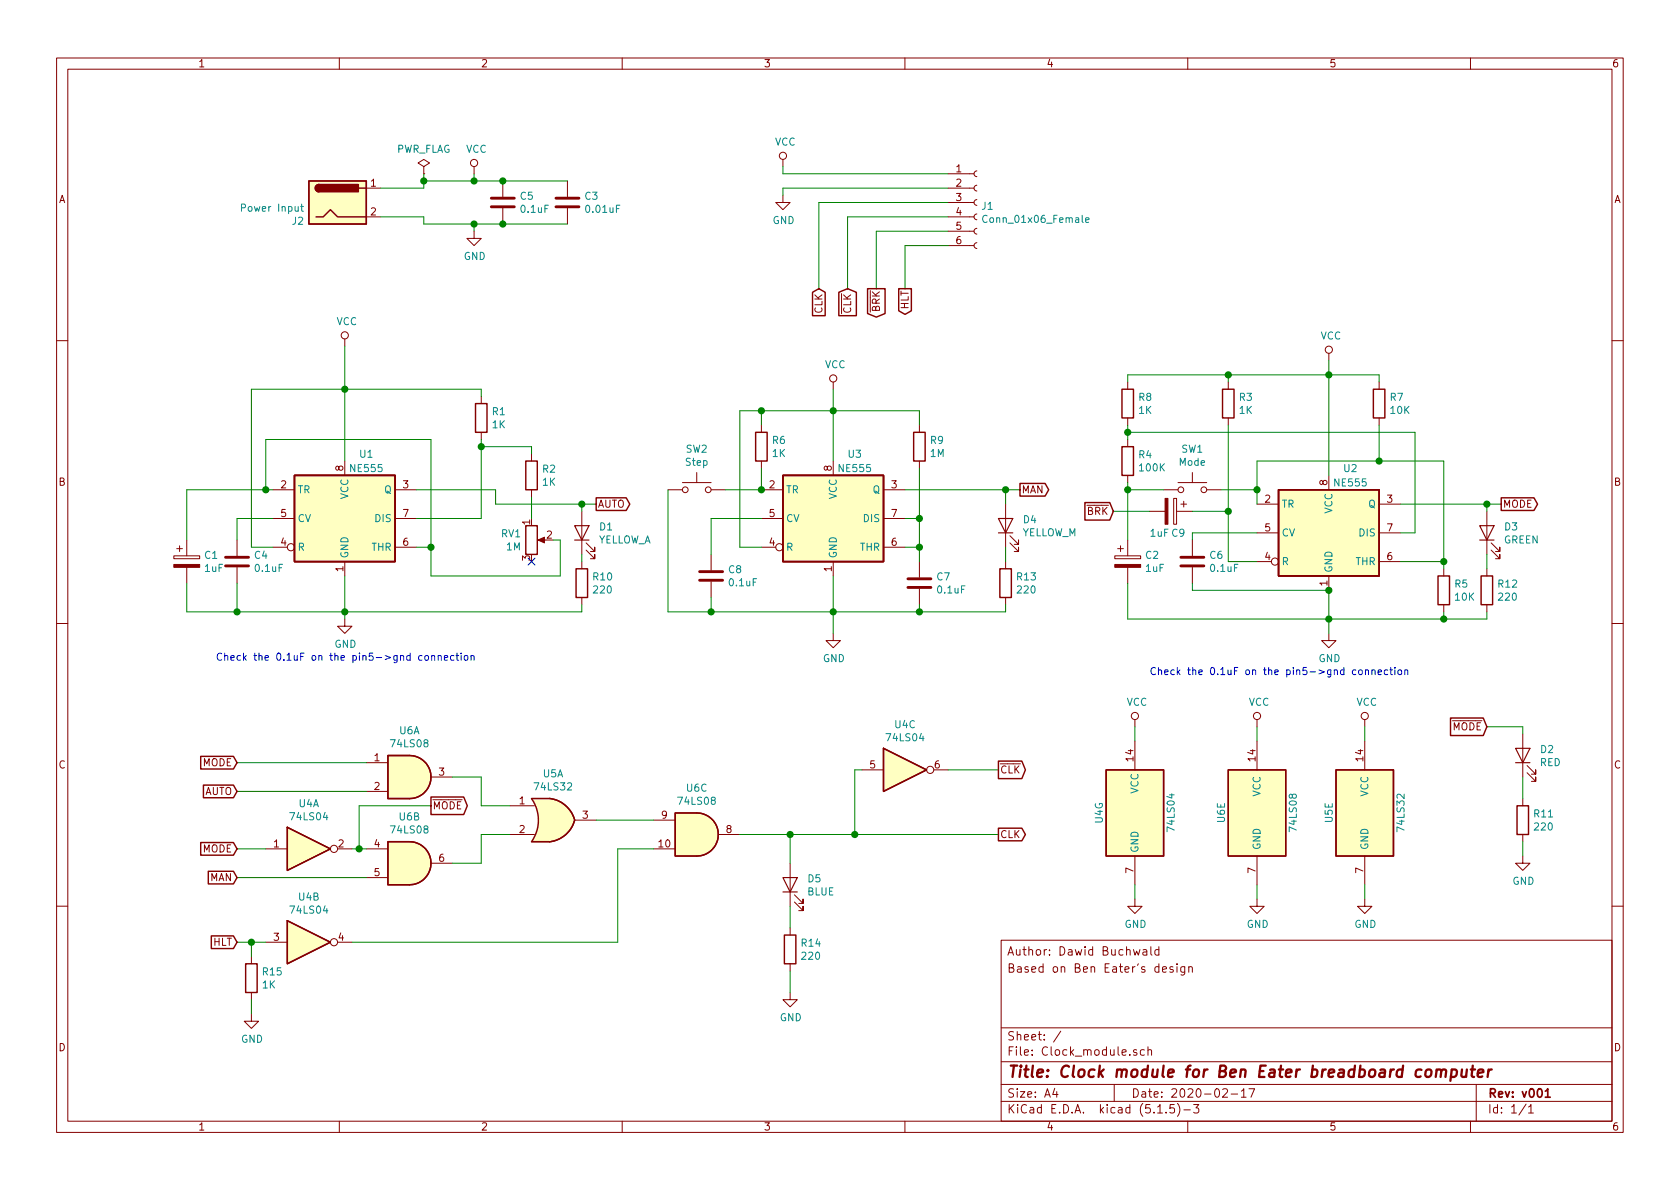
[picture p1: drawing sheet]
EESchema Schematic File Version 4
EELAYER 30 0
EELAYER END
$Descr A4 11693 8268
encoding utf-8
Sheet 1 1
Title "Clock module for Ben Eater breadboard computer"
Date "2020-02-17"
Rev "v001"
Comp ""
Comment1 ""
Comment2 ""
Comment3 "Based on Ben Eater's design"
Comment4 "Author: Dawid Buchwald"
$EndDescr
$Comp
L Timer:NE555 U2
U 1 1
P 9250 3700
F 0 "U2" H 9400 4150 50  0000 C CNN
F 1 "NE555" H 9400 4050 50  0000 C CNN
F 2 "Package_DIP:DIP-8_W7.62mm_Socket" H 9250 3700 50  0001 C CNN
F 3 "http://www.ti.com/lit/ds/symlink/ne555.pdf" H 9250 3700 50  0001 C CNN
F 4 "NE555" H 9250 3700 50  0001 C CNN "Value"
	1    9250 3700
	1    0    0    -1  
$EndComp
$Comp
L power:GND #PWR015
U 1 1
P 9250 4400
F 0 "#PWR015" H 9250 4150 50  0001 C CNN
F 1 "GND" H 9255 4227 50  0000 C CNN
F 2 "" H 9250 4400 50  0001 C CNN
F 3 "" H 9250 4400 50  0001 C CNN
	1    9250 4400
	1    0    0    -1  
$EndComp
$Comp
L Device:R R5
U 1 1
P 10050 4100
F 0 "R5" H 10120 4146 50  0000 L CNN
F 1 "10K" H 10120 4055 50  0000 L CNN
F 2 "Resistor_THT:R_Axial_DIN0207_L6.3mm_D2.5mm_P7.62mm_Horizontal" V 9980 4100 50  0001 C CNN
F 3 "~" H 10050 4100 50  0001 C CNN
F 4 "10K" H 10050 4100 50  0001 C CNN "Value"
	1    10050 4100
	1    0    0    -1  
$EndComp
$Comp
L Device:R R12
U 1 1
P 10350 4100
F 0 "R12" H 10420 4146 50  0000 L CNN
F 1 "220" H 10420 4055 50  0000 L CNN
F 2 "Resistor_THT:R_Axial_DIN0207_L6.3mm_D2.5mm_P7.62mm_Horizontal" V 10280 4100 50  0001 C CNN
F 3 "~" H 10350 4100 50  0001 C CNN
F 4 "220" H 10350 4100 50  0001 C CNN "Value"
	1    10350 4100
	1    0    0    -1  
$EndComp
$Comp
L Device:R R7
U 1 1
P 9600 2800
F 0 "R7" H 9670 2846 50  0000 L CNN
F 1 "10K" H 9670 2755 50  0000 L CNN
F 2 "Resistor_THT:R_Axial_DIN0207_L6.3mm_D2.5mm_P7.62mm_Horizontal" V 9530 2800 50  0001 C CNN
F 3 "~" H 9600 2800 50  0001 C CNN
F 4 "10K" H 9600 2800 50  0001 C CNN "Value"
	1    9600 2800
	1    0    0    -1  
$EndComp
Wire Wire Line
	9750 3500 10350 3500
Wire Wire Line
	10350 3500 10350 3550
$Comp
L Device:LED D3
U 1 1
P 10350 3700
F 0 "D3" V 10389 3583 50  0000 R CNN
F 1 "GREEN" V 10298 3583 50  0000 R CNN
F 2 "LED_THT:LED_D5.0mm" H 10350 3700 50  0001 C CNN
F 3 "~" H 10350 3700 50  0001 C CNN
F 4 "RED" H 10350 3700 50  0001 C CNN "Value"
	1    10350 3700
	0    -1   -1   0   
$EndComp
Wire Wire Line
	10350 3850 10350 3950
$Comp
L Device:C C6
U 1 1
P 8300 3900
F 0 "C6" H 8415 3946 50  0000 L CNN
F 1 "0.1uF" H 8415 3855 50  0000 L CNN
F 2 "Capacitor_THT:C_Disc_D3.0mm_W2.0mm_P2.50mm" H 8338 3750 50  0001 C CNN
F 3 "~" H 8300 3900 50  0001 C CNN
F 4 "0.1uF" H 8300 3900 50  0001 C CNN "Value"
	1    8300 3900
	1    0    0    -1  
$EndComp
Wire Wire Line
	9250 4100 9250 4300
$Comp
L Device:CP C2
U 1 1
P 7850 3900
F 0 "C2" H 7968 3946 50  0000 L CNN
F 1 "1uF" H 7968 3855 50  0000 L CNN
F 2 "Capacitor_THT:CP_Radial_D5.0mm_P2.50mm" H 7888 3750 50  0001 C CNN
F 3 "~" H 7850 3900 50  0001 C CNN
F 4 "1uF" H 7850 3900 50  0001 C CNN "Value"
	1    7850 3900
	1    0    0    -1  
$EndComp
Wire Wire Line
	7850 4300 7850 4050
$Comp
L Device:R R4
U 1 1
P 7850 3200
F 0 "R4" H 7920 3246 50  0000 L CNN
F 1 "100K" H 7920 3155 50  0000 L CNN
F 2 "Resistor_THT:R_Axial_DIN0207_L6.3mm_D2.5mm_P7.62mm_Horizontal" V 7780 3200 50  0001 C CNN
F 3 "~" H 7850 3200 50  0001 C CNN
F 4 "100K" H 7850 3200 50  0001 C CNN "Value"
	1    7850 3200
	1    0    0    -1  
$EndComp
$Comp
L Device:R R8
U 1 1
P 7850 2800
F 0 "R8" H 7920 2846 50  0000 L CNN
F 1 "1K" H 7920 2755 50  0000 L CNN
F 2 "Resistor_THT:R_Axial_DIN0207_L6.3mm_D2.5mm_P7.62mm_Horizontal" V 7780 2800 50  0001 C CNN
F 3 "~" H 7850 2800 50  0001 C CNN
F 4 "1K" H 7850 2800 50  0001 C CNN "Value"
	1    7850 2800
	1    0    0    -1  
$EndComp
Wire Wire Line
	10050 3900 10050 3200
$Comp
L Device:R R3
U 1 1
P 8550 2800
F 0 "R3" H 8620 2846 50  0000 L CNN
F 1 "1K" H 8620 2755 50  0000 L CNN
F 2 "Resistor_THT:R_Axial_DIN0207_L6.3mm_D2.5mm_P7.62mm_Horizontal" V 8480 2800 50  0001 C CNN
F 3 "~" H 8550 2800 50  0001 C CNN
F 4 "1K" H 8550 2800 50  0001 C CNN "Value"
	1    8550 2800
	1    0    0    -1  
$EndComp
$Comp
L Switch:SW_Push SW1
U 1 1
P 8300 3400
F 0 "SW1" H 8300 3685 50  0000 C CNN
F 1 "Mode" H 8300 3594 50  0000 C CNN
F 2 "Button_Switch_THT:SW_PUSH_6mm" H 8300 3600 50  0001 C CNN
F 3 "~" H 8300 3600 50  0001 C CNN
	1    8300 3400
	1    0    0    -1  
$EndComp
$Comp
L power:VCC #PWR014
U 1 1
P 9250 2500
F 0 "#PWR014" H 9250 2350 50  0001 C CNN
F 1 "VCC" H 9265 2673 50  0000 C CNN
F 2 "" H 9250 2500 50  0001 C CNN
F 3 "" H 9250 2500 50  0001 C CNN
	1    9250 2500
	1    0    0    -1  
$EndComp
Wire Wire Line
	9250 3300 9250 2600
Connection ~ 9250 2600
Wire Wire Line
	9250 2600 9250 2500
Wire Wire Line
	8750 3900 8550 3900
Wire Wire Line
	8550 3900 8550 3550
Wire Wire Line
	8750 3700 8300 3700
Wire Wire Line
	8300 3700 8300 3750
Wire Wire Line
	8300 4100 9250 4100
Connection ~ 9250 4100
Wire Wire Line
	10050 3200 9600 3200
Wire Wire Line
	8750 3200 8750 3400
Wire Wire Line
	9750 3900 10050 3900
Wire Wire Line
	9600 2950 9600 3200
Connection ~ 9600 3200
Wire Wire Line
	9600 3200 8750 3200
Wire Wire Line
	7850 2950 7850 3000
Wire Wire Line
	7850 4300 9250 4300
Connection ~ 9250 4300
Wire Wire Line
	9250 4300 9250 4400
Wire Wire Line
	8100 3400 7850 3400
Wire Wire Line
	8500 3400 8750 3400
Wire Wire Line
	8750 3400 8750 3500
Wire Wire Line
	7850 2600 7850 2650
Wire Wire Line
	10050 3950 10050 3900
Connection ~ 10050 3900
Wire Wire Line
	7850 2600 8550 2600
Wire Wire Line
	8550 2650 8550 2600
Connection ~ 8550 2600
Wire Wire Line
	8550 2600 9250 2600
Wire Wire Line
	9750 3700 9850 3700
Wire Wire Line
	9850 3700 9850 3000
Wire Wire Line
	9850 3000 7850 3000
Wire Wire Line
	10050 4250 10050 4300
Wire Wire Line
	10050 4300 9250 4300
Wire Wire Line
	10350 4250 10350 4300
Wire Wire Line
	10350 4300 10050 4300
Connection ~ 10050 4300
Wire Wire Line
	9600 2650 9600 2600
Wire Wire Line
	9600 2600 9250 2600
Connection ~ 8750 3400
Wire Wire Line
	7850 3350 7850 3400
Connection ~ 7850 3400
Wire Wire Line
	7850 3050 7850 3000
Connection ~ 7850 3000
Wire Wire Line
	7850 3400 7850 3750
Wire Wire Line
	8300 4100 8300 4050
$Comp
L power:VCC #PWR01
U 1 1
P 3300 1200
F 0 "#PWR01" H 3300 1050 50  0001 C CNN
F 1 "VCC" H 3317 1373 50  0000 C CNN
F 2 "" H 3300 1200 50  0001 C CNN
F 3 "" H 3300 1200 50  0001 C CNN
	1    3300 1200
	1    0    0    -1  
$EndComp
$Comp
L power:GND #PWR02
U 1 1
P 3300 1600
F 0 "#PWR02" H 3300 1350 50  0001 C CNN
F 1 "GND" H 3305 1427 50  0000 C CNN
F 2 "" H 3300 1600 50  0001 C CNN
F 3 "" H 3300 1600 50  0001 C CNN
	1    3300 1600
	1    0    0    -1  
$EndComp
$Comp
L Device:C C5
U 1 1
P 3500 1400
F 0 "C5" H 3615 1446 50  0000 L CNN
F 1 "0.1uF" H 3615 1355 50  0000 L CNN
F 2 "Capacitor_THT:C_Disc_D3.0mm_W2.0mm_P2.50mm" H 3538 1250 50  0001 C CNN
F 3 "~" H 3500 1400 50  0001 C CNN
	1    3500 1400
	1    0    0    -1  
$EndComp
$Comp
L Device:C C3
U 1 1
P 3950 1400
F 0 "C3" H 4065 1446 50  0000 L CNN
F 1 "0.01uF" H 4065 1355 50  0000 L CNN
F 2 "Capacitor_THT:C_Disc_D3.0mm_W2.0mm_P2.50mm" H 3988 1250 50  0001 C CNN
F 3 "~" H 3950 1400 50  0001 C CNN
	1    3950 1400
	1    0    0    -1  
$EndComp
Wire Wire Line
	3500 1550 3950 1550
Connection ~ 3500 1550
Wire Wire Line
	3500 1250 3950 1250
Connection ~ 3500 1250
Text GLabel 10450 3500 2    50   Output ~ 0
MODE
Wire Wire Line
	10350 3500 10450 3500
Connection ~ 10350 3500
$Comp
L Timer:NE555 U1
U 1 1
P 2400 3600
F 0 "U1" H 2550 4050 50  0000 C CNN
F 1 "NE555" H 2550 3950 50  0000 C CNN
F 2 "Package_DIP:DIP-8_W7.62mm_Socket" H 2400 3600 50  0001 C CNN
F 3 "http://www.ti.com/lit/ds/symlink/ne555.pdf" H 2400 3600 50  0001 C CNN
F 4 "NE555" H 2400 3600 50  0001 C CNN "Value"
	1    2400 3600
	1    0    0    -1  
$EndComp
$Comp
L power:VCC #PWR03
U 1 1
P 2400 2400
F 0 "#PWR03" H 2400 2250 50  0001 C CNN
F 1 "VCC" H 2415 2573 50  0000 C CNN
F 2 "" H 2400 2400 50  0001 C CNN
F 3 "" H 2400 2400 50  0001 C CNN
	1    2400 2400
	1    0    0    -1  
$EndComp
Wire Wire Line
	2400 3200 2400 2700
$Comp
L Device:CP C1
U 1 1
P 1300 3900
F 0 "C1" H 1418 3946 50  0000 L CNN
F 1 "1uF" H 1418 3855 50  0000 L CNN
F 2 "Capacitor_THT:CP_Radial_D5.0mm_P2.50mm" H 1338 3750 50  0001 C CNN
F 3 "~" H 1300 3900 50  0001 C CNN
	1    1300 3900
	1    0    0    -1  
$EndComp
Wire Wire Line
	1300 3750 1300 3400
Wire Wire Line
	1300 3400 1850 3400
$Comp
L Device:C C4
U 1 1
P 1650 3900
F 0 "C4" H 1765 3946 50  0000 L CNN
F 1 "0.1uF" H 1765 3855 50  0000 L CNN
F 2 "Capacitor_THT:C_Disc_D3.0mm_W2.0mm_P2.50mm" H 1688 3750 50  0001 C CNN
F 3 "~" H 1650 3900 50  0001 C CNN
F 4 "0.1uF" H 1650 3900 50  0001 C CNN "Value"
	1    1650 3900
	1    0    0    -1  
$EndComp
Wire Wire Line
	2400 4000 2400 4250
Wire Wire Line
	1300 4050 1300 4250
Wire Wire Line
	1300 4250 1650 4250
Connection ~ 2400 4250
Wire Wire Line
	1650 4050 1650 4250
Connection ~ 1650 4250
Wire Wire Line
	1650 4250 2400 4250
Wire Wire Line
	1650 3750 1650 3600
Wire Wire Line
	1650 3600 1900 3600
Text Notes 1500 4600 0    50   ~ 0
Check the 0.1uF on the pin5->gnd connection
Text Notes 8000 4700 0    50   ~ 0
Check the 0.1uF on the pin5->gnd connection
Wire Wire Line
	1900 3800 1750 3800
Wire Wire Line
	1750 3800 1750 2700
Wire Wire Line
	1750 2700 2400 2700
Connection ~ 2400 2700
$Comp
L Device:R R1
U 1 1
P 3350 2900
F 0 "R1" H 3420 2946 50  0000 L CNN
F 1 "1K" H 3420 2855 50  0000 L CNN
F 2 "Resistor_THT:R_Axial_DIN0207_L6.3mm_D2.5mm_P7.62mm_Horizontal" V 3280 2900 50  0001 C CNN
F 3 "~" H 3350 2900 50  0001 C CNN
F 4 "100K" H 3350 2900 50  0001 C CNN "Value"
	1    3350 2900
	1    0    0    -1  
$EndComp
$Comp
L Device:R R2
U 1 1
P 3700 3300
F 0 "R2" H 3770 3346 50  0000 L CNN
F 1 "1K" H 3770 3255 50  0000 L CNN
F 2 "Resistor_THT:R_Axial_DIN0207_L6.3mm_D2.5mm_P7.62mm_Horizontal" V 3630 3300 50  0001 C CNN
F 3 "~" H 3700 3300 50  0001 C CNN
F 4 "100K" H 3700 3300 50  0001 C CNN "Value"
	1    3700 3300
	1    0    0    -1  
$EndComp
Wire Wire Line
	2900 3600 3350 3600
Wire Wire Line
	3350 3600 3350 3100
Wire Wire Line
	3350 2750 3350 2700
Wire Wire Line
	3350 2700 2400 2700
$Comp
L Device:R_POT RV1
U 1 1
P 3700 3750
F 0 "RV1" H 3631 3796 50  0000 R CNN
F 1 "1M" H 3631 3705 50  0000 R CNN
F 2 "Potentiometer_THT:Potentiometer_Piher_PT-10-V10_Vertical" H 3700 3750 50  0001 C CNN
F 3 "~" H 3700 3750 50  0001 C CNN
	1    3700 3750
	1    0    0    -1  
$EndComp
Wire Wire Line
	3700 3450 3700 3600
Wire Wire Line
	3350 3100 3700 3100
Wire Wire Line
	3700 3100 3700 3150
Connection ~ 3350 3100
Wire Wire Line
	3350 3100 3350 3050
Wire Wire Line
	3850 3750 3900 3750
Wire Wire Line
	3900 3750 3900 4000
Wire Wire Line
	3900 4000 3000 4000
Wire Wire Line
	3000 4000 3000 3800
Wire Wire Line
	3000 3800 2900 3800
NoConn ~ 3700 3900
Wire Wire Line
	3000 3050 3000 3800
Connection ~ 3000 3800
Wire Wire Line
	1850 3400 1850 3050
Wire Wire Line
	1850 3050 3000 3050
Connection ~ 1850 3400
Wire Wire Line
	1850 3400 1900 3400
$Comp
L Device:LED D1
U 1 1
P 4050 3700
F 0 "D1" V 4089 3583 50  0000 R CNN
F 1 "YELLOW_A" V 3998 3583 50  0000 R CNN
F 2 "LED_THT:LED_D5.0mm" H 4050 3700 50  0001 C CNN
F 3 "~" H 4050 3700 50  0001 C CNN
F 4 "RED" H 4050 3700 50  0001 C CNN "Value"
	1    4050 3700
	0    -1   -1   0   
$EndComp
Wire Wire Line
	4050 3550 4050 3500
Wire Wire Line
	4050 3500 3450 3500
Wire Wire Line
	3450 3500 3450 3400
Wire Wire Line
	3450 3400 2900 3400
$Comp
L Device:R R10
U 1 1
P 4050 4050
F 0 "R10" H 4120 4096 50  0000 L CNN
F 1 "220" H 4120 4005 50  0000 L CNN
F 2 "Resistor_THT:R_Axial_DIN0207_L6.3mm_D2.5mm_P7.62mm_Horizontal" V 3980 4050 50  0001 C CNN
F 3 "~" H 4050 4050 50  0001 C CNN
F 4 "220" H 4050 4050 50  0001 C CNN "Value"
	1    4050 4050
	1    0    0    -1  
$EndComp
Wire Wire Line
	4050 3850 4050 3900
Wire Wire Line
	4050 4200 4050 4250
Wire Wire Line
	4050 4250 2400 4250
$Comp
L power:GND #PWR04
U 1 1
P 2400 4300
F 0 "#PWR04" H 2400 4050 50  0001 C CNN
F 1 "GND" H 2405 4127 50  0000 C CNN
F 2 "" H 2400 4300 50  0001 C CNN
F 3 "" H 2400 4300 50  0001 C CNN
	1    2400 4300
	1    0    0    -1  
$EndComp
Wire Wire Line
	2400 4300 2400 4250
Text GLabel 4150 3500 2    50   Output ~ 0
AUTO
Wire Wire Line
	4050 3500 4150 3500
Connection ~ 4050 3500
$Comp
L Timer:NE555 U3
U 1 1
P 5800 3600
F 0 "U3" H 5950 4050 50  0000 C CNN
F 1 "NE555" H 5950 3950 50  0000 C CNN
F 2 "Package_DIP:DIP-8_W7.62mm_Socket" H 5800 3600 50  0001 C CNN
F 3 "http://www.ti.com/lit/ds/symlink/ne555.pdf" H 5800 3600 50  0001 C CNN
F 4 "NE555" H 5800 3600 50  0001 C CNN "Value"
	1    5800 3600
	1    0    0    -1  
$EndComp
$Comp
L power:VCC #PWR08
U 1 1
P 5800 2700
F 0 "#PWR08" H 5800 2550 50  0001 C CNN
F 1 "VCC" H 5815 2873 50  0000 C CNN
F 2 "" H 5800 2700 50  0001 C CNN
F 3 "" H 5800 2700 50  0001 C CNN
	1    5800 2700
	1    0    0    -1  
$EndComp
$Comp
L power:GND #PWR09
U 1 1
P 5800 4400
F 0 "#PWR09" H 5800 4150 50  0001 C CNN
F 1 "GND" H 5805 4227 50  0000 C CNN
F 2 "" H 5800 4400 50  0001 C CNN
F 3 "" H 5800 4400 50  0001 C CNN
	1    5800 4400
	1    0    0    -1  
$EndComp
Wire Wire Line
	5800 4000 5800 4250
Wire Wire Line
	5800 3200 5800 2850
$Comp
L Switch:SW_Push SW2
U 1 1
P 4850 3400
F 0 "SW2" H 4850 3685 50  0000 C CNN
F 1 "Step" H 4850 3594 50  0000 C CNN
F 2 "Button_Switch_THT:SW_PUSH_6mm" H 4850 3600 50  0001 C CNN
F 3 "~" H 4850 3600 50  0001 C CNN
	1    4850 3400
	1    0    0    -1  
$EndComp
$Comp
L Device:R R6
U 1 1
P 5300 3100
F 0 "R6" H 5370 3146 50  0000 L CNN
F 1 "1K" H 5370 3055 50  0000 L CNN
F 2 "Resistor_THT:R_Axial_DIN0207_L6.3mm_D2.5mm_P7.62mm_Horizontal" V 5230 3100 50  0001 C CNN
F 3 "~" H 5300 3100 50  0001 C CNN
F 4 "100K" H 5300 3100 50  0001 C CNN "Value"
	1    5300 3100
	1    0    0    -1  
$EndComp
Wire Wire Line
	5300 3400 5300 3250
Wire Wire Line
	5300 2950 5300 2850
Wire Wire Line
	5300 2850 5800 2850
Connection ~ 5800 2850
Wire Wire Line
	5800 2850 5800 2700
Wire Wire Line
	5050 3400 5300 3400
Connection ~ 5300 3400
Wire Wire Line
	4650 3400 4650 4250
Wire Wire Line
	4650 4250 4950 4250
Connection ~ 5800 4250
Wire Wire Line
	5800 4250 5800 4400
Wire Wire Line
	5300 3800 5150 3800
Wire Wire Line
	5150 3800 5150 2850
Wire Wire Line
	5150 2850 5300 2850
Connection ~ 5300 2850
$Comp
L Device:C C8
U 1 1
P 4950 4000
F 0 "C8" H 5065 4046 50  0000 L CNN
F 1 "0.1uF" H 5065 3955 50  0000 L CNN
F 2 "Capacitor_THT:C_Disc_D3.0mm_W2.0mm_P2.50mm" H 4988 3850 50  0001 C CNN
F 3 "~" H 4950 4000 50  0001 C CNN
F 4 "0.1uF" H 4950 4000 50  0001 C CNN "Value"
	1    4950 4000
	1    0    0    -1  
$EndComp
Wire Wire Line
	4950 3850 4950 3600
Wire Wire Line
	4950 3600 5300 3600
Wire Wire Line
	4950 4150 4950 4250
Connection ~ 4950 4250
Wire Wire Line
	4950 4250 5800 4250
$Comp
L Device:LED D4
U 1 1
P 7000 3650
F 0 "D4" V 7039 3533 50  0000 R CNN
F 1 "YELLOW_M" V 6948 3533 50  0000 R CNN
F 2 "LED_THT:LED_D5.0mm" H 7000 3650 50  0001 C CNN
F 3 "~" H 7000 3650 50  0001 C CNN
F 4 "RED" H 7000 3650 50  0001 C CNN "Value"
	1    7000 3650
	0    -1   -1   0   
$EndComp
$Comp
L Device:R R13
U 1 1
P 7000 4050
F 0 "R13" H 7070 4096 50  0000 L CNN
F 1 "220" H 7070 4005 50  0000 L CNN
F 2 "Resistor_THT:R_Axial_DIN0207_L6.3mm_D2.5mm_P7.62mm_Horizontal" V 6930 4050 50  0001 C CNN
F 3 "~" H 7000 4050 50  0001 C CNN
F 4 "220" H 7000 4050 50  0001 C CNN "Value"
	1    7000 4050
	1    0    0    -1  
$EndComp
Wire Wire Line
	7000 4200 7000 4250
Wire Wire Line
	7000 4250 6400 4250
Wire Wire Line
	7000 3800 7000 3900
Wire Wire Line
	7000 3500 7000 3400
Wire Wire Line
	7000 3400 6300 3400
Text GLabel 7100 3400 2    50   Output ~ 0
MAN
Wire Wire Line
	7000 3400 7100 3400
Connection ~ 7000 3400
$Comp
L Device:C C7
U 1 1
P 6400 4050
F 0 "C7" H 6515 4096 50  0000 L CNN
F 1 "0.1uF" H 6515 4005 50  0000 L CNN
F 2 "Capacitor_THT:C_Disc_D3.0mm_W2.0mm_P2.50mm" H 6438 3900 50  0001 C CNN
F 3 "~" H 6400 4050 50  0001 C CNN
F 4 "0.1uF" H 6400 4050 50  0001 C CNN "Value"
	1    6400 4050
	1    0    0    -1  
$EndComp
Wire Wire Line
	6300 3800 6400 3800
Wire Wire Line
	6400 3800 6400 3900
Wire Wire Line
	6400 4200 6400 4250
Connection ~ 6400 4250
Wire Wire Line
	6400 4250 5800 4250
Wire Wire Line
	6400 3800 6400 3600
Wire Wire Line
	6400 3600 6300 3600
Connection ~ 6400 3800
$Comp
L Device:R R9
U 1 1
P 6400 3100
F 0 "R9" H 6470 3146 50  0000 L CNN
F 1 "1M" H 6470 3055 50  0000 L CNN
F 2 "Resistor_THT:R_Axial_DIN0207_L6.3mm_D2.5mm_P7.62mm_Horizontal" V 6330 3100 50  0001 C CNN
F 3 "~" H 6400 3100 50  0001 C CNN
F 4 "1K" H 6400 3100 50  0001 C CNN "Value"
	1    6400 3100
	1    0    0    -1  
$EndComp
Wire Wire Line
	6400 3600 6400 3250
Connection ~ 6400 3600
Wire Wire Line
	6400 2950 6400 2850
Wire Wire Line
	6400 2850 5800 2850
$Comp
L 74xx:74LS08 U6
U 1 1
P 2850 5400
F 0 "U6" H 2850 5725 50  0000 C CNN
F 1 "74LS08" H 2850 5634 50  0000 C CNN
F 2 "Package_DIP:DIP-14_W7.62mm_Socket" H 2850 5400 50  0001 C CNN
F 3 "http://www.ti.com/lit/gpn/sn74LS08" H 2850 5400 50  0001 C CNN
	1    2850 5400
	1    0    0    -1  
$EndComp
Text GLabel 1650 5300 0    50   Input ~ 0
MODE
Text GLabel 1650 5500 0    50   Input ~ 0
AUTO
Wire Wire Line
	1650 5300 2550 5300
Wire Wire Line
	1650 5500 2550 5500
$Comp
L 74xx:74LS08 U6
U 2 1
P 2850 6000
F 0 "U6" H 2850 6325 50  0000 C CNN
F 1 "74LS08" H 2850 6234 50  0000 C CNN
F 2 "Package_DIP:DIP-14_W7.62mm_Socket" H 2850 6000 50  0001 C CNN
F 3 "http://www.ti.com/lit/gpn/sn74LS08" H 2850 6000 50  0001 C CNN
	2    2850 6000
	1    0    0    -1  
$EndComp
Text GLabel 1650 6100 0    50   Input ~ 0
MAN
Wire Wire Line
	1650 6100 2550 6100
Text GLabel 1650 5900 0    50   Input ~ 0
MODE
$Comp
L 74xx:74LS08 U6
U 3 1
P 4850 5800
F 0 "U6" H 4850 6125 50  0000 C CNN
F 1 "74LS08" H 4850 6034 50  0000 C CNN
F 2 "Package_DIP:DIP-14_W7.62mm_Socket" H 4850 5800 50  0001 C CNN
F 3 "http://www.ti.com/lit/gpn/sn74LS08" H 4850 5800 50  0001 C CNN
	3    4850 5800
	1    0    0    -1  
$EndComp
$Comp
L 74xx:74LS04 U4
U 1 1
P 2150 5900
F 0 "U4" H 2150 6217 50  0000 C CNN
F 1 "74LS04" H 2150 6126 50  0000 C CNN
F 2 "Package_DIP:DIP-14_W7.62mm_Socket" H 2150 5900 50  0001 C CNN
F 3 "http://www.ti.com/lit/gpn/sn74LS04" H 2150 5900 50  0001 C CNN
	1    2150 5900
	1    0    0    -1  
$EndComp
Wire Wire Line
	2450 5900 2500 5900
Wire Wire Line
	1650 5900 1850 5900
$Comp
L 74xx:74LS04 U4
U 2 1
P 2150 6550
F 0 "U4" H 2150 6867 50  0000 C CNN
F 1 "74LS04" H 2150 6776 50  0000 C CNN
F 2 "Package_DIP:DIP-14_W7.62mm_Socket" H 2150 6550 50  0001 C CNN
F 3 "http://www.ti.com/lit/gpn/sn74LS04" H 2150 6550 50  0001 C CNN
	2    2150 6550
	1    0    0    -1  
$EndComp
Wire Wire Line
	2450 6550 4300 6550
Wire Wire Line
	4300 6550 4300 5900
Wire Wire Line
	4300 5900 4550 5900
Text GLabel 1650 6550 0    50   Input ~ 0
HLT
Wire Wire Line
	1650 6550 1750 6550
$Comp
L Device:R R11
U 1 1
P 10600 5700
F 0 "R11" H 10670 5746 50  0000 L CNN
F 1 "220" H 10670 5655 50  0000 L CNN
F 2 "Resistor_THT:R_Axial_DIN0207_L6.3mm_D2.5mm_P7.62mm_Horizontal" V 10530 5700 50  0001 C CNN
F 3 "~" H 10600 5700 50  0001 C CNN
F 4 "220" H 10600 5700 50  0001 C CNN "Value"
	1    10600 5700
	1    0    0    -1  
$EndComp
$Comp
L Device:LED D2
U 1 1
P 10600 5250
F 0 "D2" V 10639 5133 50  0000 R CNN
F 1 "RED" V 10548 5133 50  0000 R CNN
F 2 "LED_THT:LED_D5.0mm" H 10600 5250 50  0001 C CNN
F 3 "~" H 10600 5250 50  0001 C CNN
F 4 "RED" H 10600 5250 50  0001 C CNN "Value"
	1    10600 5250
	0    -1   -1   0   
$EndComp
$Comp
L power:GND #PWR018
U 1 1
P 10600 5950
F 0 "#PWR018" H 10600 5700 50  0001 C CNN
F 1 "GND" H 10605 5777 50  0000 C CNN
F 2 "" H 10600 5950 50  0001 C CNN
F 3 "" H 10600 5950 50  0001 C CNN
	1    10600 5950
	1    0    0    -1  
$EndComp
Wire Wire Line
	10600 5950 10600 5850
Wire Wire Line
	10600 5550 10600 5400
Text GLabel 10350 5050 0    50   Input ~ 0
~MODE
Wire Wire Line
	10350 5050 10600 5050
Wire Wire Line
	10600 5050 10600 5100
Text GLabel 3000 5600 2    50   Output ~ 0
~MODE
Wire Wire Line
	3000 5600 2500 5600
Wire Wire Line
	2500 5600 2500 5900
Connection ~ 2500 5900
Wire Wire Line
	2500 5900 2550 5900
$Comp
L 74xx:74LS04 U4
U 3 1
P 6300 5350
F 0 "U4" H 6300 5667 50  0000 C CNN
F 1 "74LS04" H 6300 5576 50  0000 C CNN
F 2 "Package_DIP:DIP-14_W7.62mm_Socket" H 6300 5350 50  0001 C CNN
F 3 "http://www.ti.com/lit/gpn/sn74LS04" H 6300 5350 50  0001 C CNN
	3    6300 5350
	1    0    0    -1  
$EndComp
Wire Wire Line
	5150 5800 5500 5800
Wire Wire Line
	5950 5800 5950 5350
Wire Wire Line
	5950 5350 6000 5350
$Comp
L Device:R R14
U 1 1
P 5500 6600
F 0 "R14" H 5570 6646 50  0000 L CNN
F 1 "220" H 5570 6555 50  0000 L CNN
F 2 "Resistor_THT:R_Axial_DIN0207_L6.3mm_D2.5mm_P7.62mm_Horizontal" V 5430 6600 50  0001 C CNN
F 3 "~" H 5500 6600 50  0001 C CNN
F 4 "220" H 5500 6600 50  0001 C CNN "Value"
	1    5500 6600
	1    0    0    -1  
$EndComp
$Comp
L Device:LED D5
U 1 1
P 5500 6150
F 0 "D5" V 5539 6033 50  0000 R CNN
F 1 "BLUE" V 5448 6033 50  0000 R CNN
F 2 "LED_THT:LED_D5.0mm" H 5500 6150 50  0001 C CNN
F 3 "~" H 5500 6150 50  0001 C CNN
F 4 "RED" H 5500 6150 50  0001 C CNN "Value"
	1    5500 6150
	0    -1   -1   0   
$EndComp
Wire Wire Line
	5500 6000 5500 5800
Connection ~ 5500 5800
Wire Wire Line
	5500 5800 5950 5800
Wire Wire Line
	5500 6300 5500 6450
$Comp
L power:GND #PWR07
U 1 1
P 5500 6900
F 0 "#PWR07" H 5500 6650 50  0001 C CNN
F 1 "GND" H 5505 6727 50  0000 C CNN
F 2 "" H 5500 6900 50  0001 C CNN
F 3 "" H 5500 6900 50  0001 C CNN
	1    5500 6900
	1    0    0    -1  
$EndComp
Wire Wire Line
	5500 6900 5500 6750
$Comp
L 74xx:74LS32 U5
U 1 1
P 3850 5700
F 0 "U5" H 3850 6025 50  0000 C CNN
F 1 "74LS32" H 3850 5934 50  0000 C CNN
F 2 "Package_DIP:DIP-14_W7.62mm_Socket" H 3850 5700 50  0001 C CNN
F 3 "http://www.ti.com/lit/gpn/sn74LS32" H 3850 5700 50  0001 C CNN
	1    3850 5700
	1    0    0    -1  
$EndComp
Wire Wire Line
	3150 5400 3350 5400
Wire Wire Line
	3350 5400 3350 5600
Wire Wire Line
	3350 5600 3550 5600
Wire Wire Line
	3150 6000 3350 6000
Wire Wire Line
	3350 6000 3350 5800
Wire Wire Line
	3350 5800 3550 5800
Wire Wire Line
	4150 5700 4550 5700
Text GLabel 6950 5350 2    50   Output ~ 0
~CLK
Text GLabel 6950 5800 2    50   Output ~ 0
CLK
Wire Wire Line
	5950 5800 6950 5800
Connection ~ 5950 5800
Wire Wire Line
	6600 5350 6950 5350
$Comp
L Connector:Conn_01x06_Female J1
U 1 1
P 6800 1400
F 0 "J1" H 6828 1376 50  0000 L CNN
F 1 "Conn_01x06_Female" H 6828 1285 50  0000 L CNN
F 2 "Connector_PinSocket_2.54mm:PinSocket_1x06_P2.54mm_Vertical" H 6800 1400 50  0001 C CNN
F 3 "~" H 6800 1400 50  0001 C CNN
	1    6800 1400
	1    0    0    -1  
$EndComp
$Comp
L power:VCC #PWR05
U 1 1
P 5450 1150
F 0 "#PWR05" H 5450 1000 50  0001 C CNN
F 1 "VCC" H 5467 1323 50  0000 C CNN
F 2 "" H 5450 1150 50  0001 C CNN
F 3 "" H 5450 1150 50  0001 C CNN
	1    5450 1150
	1    0    0    -1  
$EndComp
$Comp
L power:GND #PWR06
U 1 1
P 5450 1350
F 0 "#PWR06" H 5450 1100 50  0001 C CNN
F 1 "GND" H 5455 1177 50  0000 C CNN
F 2 "" H 5450 1350 50  0001 C CNN
F 3 "" H 5450 1350 50  0001 C CNN
	1    5450 1350
	1    0    0    -1  
$EndComp
Wire Wire Line
	5450 1350 5450 1300
Wire Wire Line
	5450 1150 5450 1200
Wire Wire Line
	5450 1300 6600 1300
Wire Wire Line
	5450 1200 6600 1200
Text GLabel 5700 2000 3    50   Input ~ 0
CLK
Wire Wire Line
	5700 2000 5700 1400
Wire Wire Line
	5700 1400 6600 1400
Text GLabel 5900 2000 3    50   Input ~ 0
~CLK
Wire Wire Line
	5900 2000 5900 1500
Wire Wire Line
	5900 1500 6600 1500
Text GLabel 7750 3550 0    50   Input ~ 0
~BRK
Connection ~ 8550 3550
Wire Wire Line
	8550 3550 8550 2950
Text GLabel 6100 2000 3    50   Output ~ 0
~BRK
Wire Wire Line
	6100 2000 6100 1600
Wire Wire Line
	6100 1600 6600 1600
Text GLabel 6300 2000 3    50   Output ~ 0
HLT
Wire Wire Line
	6300 2000 6300 1700
Wire Wire Line
	6300 1700 6600 1700
$Comp
L 74xx:74LS04 U4
U 7 1
P 7900 5650
F 0 "U4" V 7650 5650 50  0000 C CNN
F 1 "74LS04" V 8150 5650 50  0000 C CNN
F 2 "Package_DIP:DIP-14_W7.62mm_Socket" H 7900 5650 50  0001 C CNN
F 3 "http://www.ti.com/lit/gpn/sn74LS04" H 7900 5650 50  0001 C CNN
	7    7900 5650
	1    0    0    -1  
$EndComp
$Comp
L 74xx:74LS08 U6
U 5 1
P 8750 5650
F 0 "U6" V 8500 5650 50  0000 C CNN
F 1 "74LS08" V 9000 5650 50  0000 C CNN
F 2 "Package_DIP:DIP-14_W7.62mm_Socket" H 8750 5650 50  0001 C CNN
F 3 "http://www.ti.com/lit/gpn/sn74LS08" H 8750 5650 50  0001 C CNN
	5    8750 5650
	1    0    0    -1  
$EndComp
$Comp
L 74xx:74LS32 U5
U 5 1
P 9500 5650
F 0 "U5" V 9250 5650 50  0000 C CNN
F 1 "74LS32" V 9750 5650 50  0000 C CNN
F 2 "Package_DIP:DIP-14_W7.62mm_Socket" H 9500 5650 50  0001 C CNN
F 3 "http://www.ti.com/lit/gpn/sn74LS32" H 9500 5650 50  0001 C CNN
	5    9500 5650
	1    0    0    -1  
$EndComp
$Comp
L power:VCC #PWR010
U 1 1
P 7900 5050
F 0 "#PWR010" H 7900 4900 50  0001 C CNN
F 1 "VCC" H 7915 5223 50  0000 C CNN
F 2 "" H 7900 5050 50  0001 C CNN
F 3 "" H 7900 5050 50  0001 C CNN
	1    7900 5050
	1    0    0    -1  
$EndComp
$Comp
L power:VCC #PWR012
U 1 1
P 8750 5050
F 0 "#PWR012" H 8750 4900 50  0001 C CNN
F 1 "VCC" H 8765 5223 50  0000 C CNN
F 2 "" H 8750 5050 50  0001 C CNN
F 3 "" H 8750 5050 50  0001 C CNN
	1    8750 5050
	1    0    0    -1  
$EndComp
$Comp
L power:VCC #PWR016
U 1 1
P 9500 5050
F 0 "#PWR016" H 9500 4900 50  0001 C CNN
F 1 "VCC" H 9515 5223 50  0000 C CNN
F 2 "" H 9500 5050 50  0001 C CNN
F 3 "" H 9500 5050 50  0001 C CNN
	1    9500 5050
	1    0    0    -1  
$EndComp
$Comp
L power:GND #PWR011
U 1 1
P 7900 6250
F 0 "#PWR011" H 7900 6000 50  0001 C CNN
F 1 "GND" H 7905 6077 50  0000 C CNN
F 2 "" H 7900 6250 50  0001 C CNN
F 3 "" H 7900 6250 50  0001 C CNN
	1    7900 6250
	1    0    0    -1  
$EndComp
$Comp
L power:GND #PWR013
U 1 1
P 8750 6250
F 0 "#PWR013" H 8750 6000 50  0001 C CNN
F 1 "GND" H 8755 6077 50  0000 C CNN
F 2 "" H 8750 6250 50  0001 C CNN
F 3 "" H 8750 6250 50  0001 C CNN
	1    8750 6250
	1    0    0    -1  
$EndComp
$Comp
L power:GND #PWR017
U 1 1
P 9500 6250
F 0 "#PWR017" H 9500 6000 50  0001 C CNN
F 1 "GND" H 9505 6077 50  0000 C CNN
F 2 "" H 9500 6250 50  0001 C CNN
F 3 "" H 9500 6250 50  0001 C CNN
	1    9500 6250
	1    0    0    -1  
$EndComp
Wire Wire Line
	7900 6150 7900 6250
Wire Wire Line
	8750 6150 8750 6250
Wire Wire Line
	9500 6150 9500 6250
Wire Wire Line
	9500 5150 9500 5050
Wire Wire Line
	8750 5150 8750 5050
Wire Wire Line
	7900 5150 7900 5050
$Comp
L Connector:Barrel_Jack J2
U 1 1
P 2350 1400
F 0 "J2" H 2120 1272 50  0000 R CNN
F 1 "Power Input" H 2120 1363 50  0000 R CNN
F 2 "Connector_BarrelJack:BarrelJack_Horizontal" H 2400 1360 50  0001 C CNN
F 3 "~" H 2400 1360 50  0001 C CNN
	1    2350 1400
	1    0    0    -1  
$EndComp
Wire Wire Line
	3300 1550 3300 1600
Wire Wire Line
	3300 1550 3500 1550
Wire Wire Line
	3300 1200 3300 1250
Wire Wire Line
	3300 1250 3500 1250
Wire Wire Line
	2400 2400 2400 2700
$Comp
L Device:R R15
U 1 1
P 1750 6800
F 0 "R15" H 1820 6846 50  0000 L CNN
F 1 "1K" H 1820 6755 50  0000 L CNN
F 2 "Resistor_THT:R_Axial_DIN0207_L6.3mm_D2.5mm_P7.62mm_Horizontal" V 1680 6800 50  0001 C CNN
F 3 "~" H 1750 6800 50  0001 C CNN
F 4 "100K" H 1750 6800 50  0001 C CNN "Value"
	1    1750 6800
	1    0    0    -1  
$EndComp
Wire Wire Line
	1750 6550 1750 6650
Connection ~ 1750 6550
Wire Wire Line
	1750 6550 1850 6550
$Comp
L power:GND #PWR019
U 1 1
P 1750 7050
F 0 "#PWR019" H 1750 6800 50  0001 C CNN
F 1 "GND" H 1755 6877 50  0000 C CNN
F 2 "" H 1750 7050 50  0001 C CNN
F 3 "" H 1750 7050 50  0001 C CNN
	1    1750 7050
	1    0    0    -1  
$EndComp
Wire Wire Line
	1750 7050 1750 6950
$Comp
L Device:CP C9
U 1 1
P 8150 3550
F 0 "C9" V 8300 3550 50  0000 L CNN
F 1 "1uF" V 8300 3400 50  0000 L CNN
F 2 "Capacitor_THT:CP_Radial_D5.0mm_P2.50mm" H 8188 3400 50  0001 C CNN
F 3 "~" H 8150 3550 50  0001 C CNN
F 4 "1uF" H 8150 3550 50  0001 C CNN "Value"
	1    8150 3550
	0    1    1    0   
$EndComp
Wire Wire Line
	8300 3550 8550 3550
Wire Wire Line
	7750 3550 8000 3550
$Comp
L power:PWR_FLAG #FLG01
U 1 1
P 2950 1200
F 0 "#FLG01" H 2950 1275 50  0001 C CNN
F 1 "PWR_FLAG" H 2950 1373 50  0000 C CNN
F 2 "" H 2950 1200 50  0001 C CNN
F 3 "~" H 2950 1200 50  0001 C CNN
	1    2950 1200
	1    0    0    -1  
$EndComp
Wire Wire Line
	2950 1200 2950 1250
Wire Wire Line
	2950 1300 2650 1300
Wire Wire Line
	2650 1500 2950 1500
Wire Wire Line
	2950 1500 2950 1550
Wire Wire Line
	2950 1550 3300 1550
Connection ~ 3300 1550
Wire Wire Line
	2950 1250 3300 1250
Connection ~ 2950 1250
Wire Wire Line
	2950 1250 2950 1300
Connection ~ 3300 1250
$EndSCHEMATC
